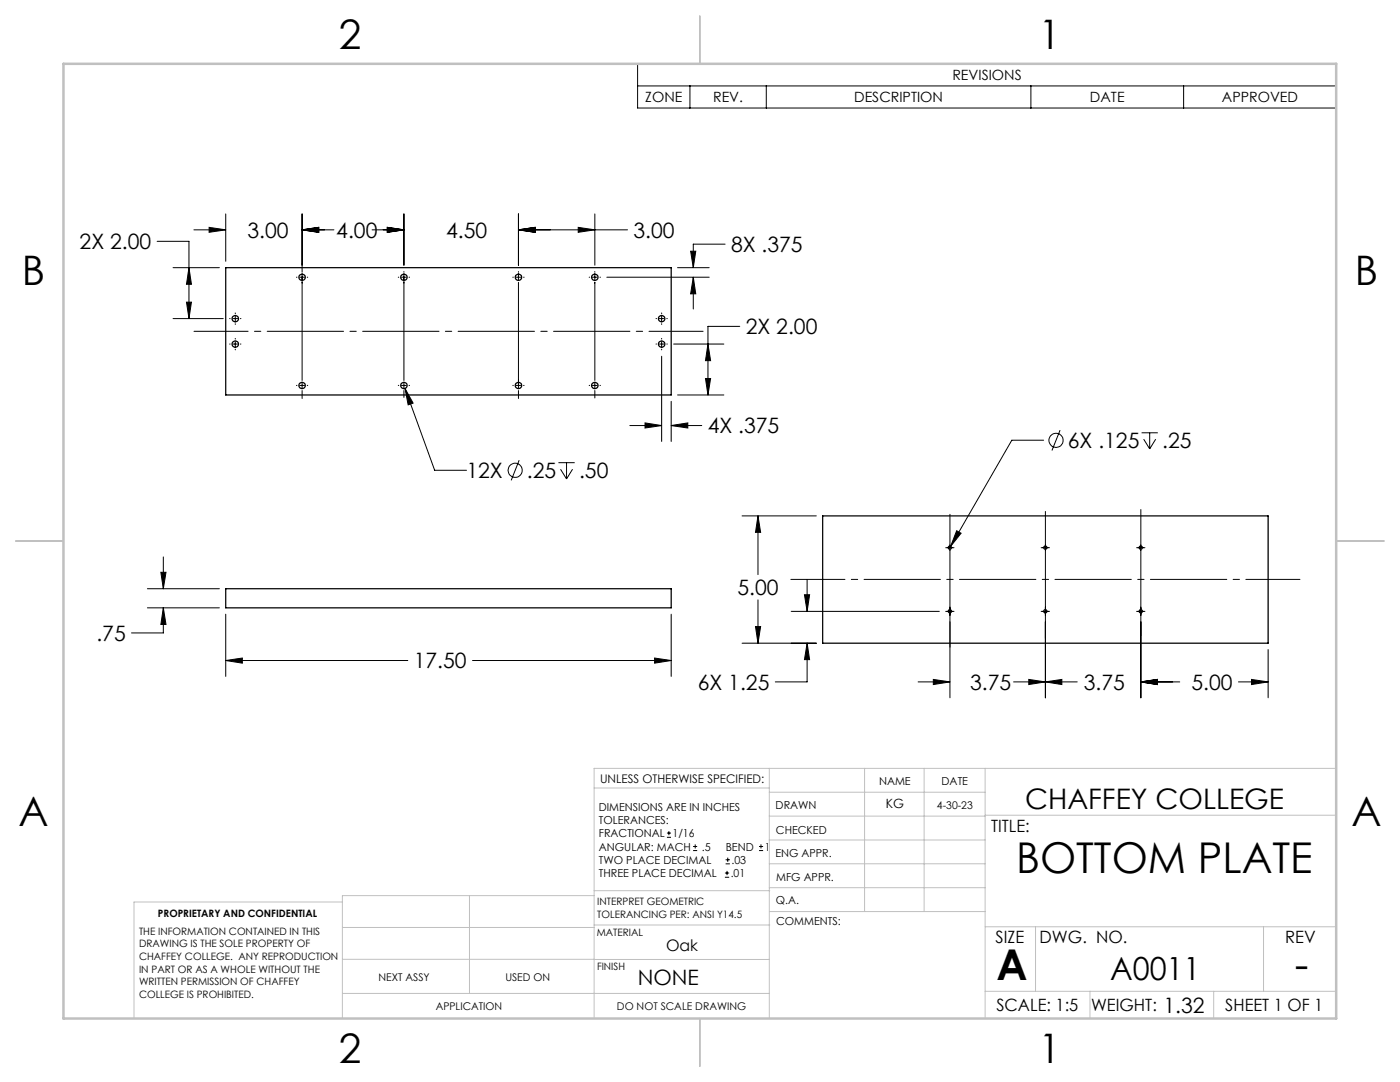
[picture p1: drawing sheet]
<svg xmlns="http://www.w3.org/2000/svg" width="279mm" height="216mm" viewBox="0 0 279 216" stroke-linecap="round" stroke-linejoin="round" font-family="sans-serif">
<g fill="none" stroke="#000" stroke-width=".25">
<path d="M45 53.4h88.9v25.4h-88.9zM45 117.5h88.9v3.8h-88.9zM164.2 102.9h88.9v25.4h-88.9z"/>
<circle cx="60.3" cy="55.3" r=".64"/>
<circle cx="80.6" cy="55.3" r=".64"/>
<circle cx="103.5" cy="55.3" r=".64"/>
<circle cx="118.7" cy="55.3" r=".64"/>
<circle cx="47" cy="68.6" r=".64"/>
<circle cx="47" cy="63.6" r=".64"/>
<circle cx="60.3" cy="76.9" r=".64"/>
<circle cx="80.6" cy="76.9" r=".64"/>
<circle cx="103.5" cy="76.9" r=".64"/>
<circle cx="118.7" cy="76.9" r=".64"/>
<circle cx="132" cy="68.6" r=".64"/>
<circle cx="132" cy="63.6" r=".64"/>
<circle cx="189.6" cy="109.3" r=".32"/>
<circle cx="208.6" cy="109.3" r=".32"/>
<circle cx="227.7" cy="109.3" r=".32"/>
<circle cx="189.6" cy="122" r=".33"/>
<circle cx="208.6" cy="122" r=".33"/>
<circle cx="227.7" cy="122" r=".33"/>
</g>
<g fill="none" stroke="#000" stroke-width=".2">
<path d="M127.2 12.7h139.5v8.9h-139.5zM127.2 17.1h139.5M137.7 17.1v4.5M152.9 17.1v4.5M205.7 17.1v4.5M236.2 17.1v4.5M31.4 48.2h6.3v15.4M34.5 53.4h9.3M37.7 53.4l.5 3.3h-1zM38.7 45.9h6.3M41.7 45.4l3.3 .5-3.3 .5zM45 42.7v9.4"/>
<path d="M59.2 55.3h.1M59.8 55.3h1M60.3 54.8v21.1M60.3 42.7v11.6M60.3 45.9h6.3M60.3 45.9l3.3-.5v1zM61.3 55.3h.1M74.3 45.9h6.3M77.3 45.4l3.3 .5-3.3 .5zM79.5 55.3h.1M80.1 55.3h1M80.6 42.7v10.2"/>
<path d="M80.6 54.2v.1M80.6 54.8v21.1M81.6 55.3h.1M102.3 55.3h.1M103 55.3h1M103.5 45.9l3.3-.5v1zM103.5 42.7v10.2M103.5 45.9h21.7M103.5 54.2v.1M103.5 54.8v1M103.5 56.3v21.1M104.5 55.3h.1"/>
<path d="M115.4 45.4l3.3 .5-3.3 .5zM117.6 55.3h.1M118.2 55.3h1M118.7 42.7v10.2M118.7 54.2v.1M118.7 54.8v1M118.7 56.3v19.6M119.7 55.3h.1M121.1 55.3h20.4M135.2 53.4h6.3M137.8 50.1h1.1l-.5 3.3zM138.4 55.3l.5 3.3h-1.1z"/>
<path d="M138.4 55.3v6.4M144.7 48.7h-6.3v4.7M34.5 63.6h10.1M37.2 60.3h1l-.5 3.3zM45.8 68.7h.1M45.8 63.6h.1M46.5 68.7h.9M46.5 63.6h.9M47 62.4v.2M47 63.1v1M47 64.6v.1M47 67.5v.2"/>
<path d="M47 68.2v1M47 69.7v.1M48 68.7h.1M48 63.6h.1M59.2 76.9h.1M59.8 76.9h1M60.3 76.4v1M60.3 77.9v1.6M61.3 76.9h.1M79.5 76.9h.1M80.1 76.9h1M80.6 76.4v1"/>
<path d="M80.6 77.9v1.4M80.8 77.5l1.6 2.9-.9 .4zM80.8 77.5l5.9 16.3h6.4M81.6 76.9h.1M102.3 76.9h.1M103 76.9h1M103.5 77.9v1.6M104.5 76.9h.1M117.6 76.9h.1M118.2 76.9h1M118.7 76.4v1M118.7 77.9v1.5"/>
<path d="M119.7 76.9h.1M130.9 68.7h.1M130.9 63.6h.1M131.6 68.7h.9M131.6 63.6h.9M132 71.1v17M132 62.4v.2M132 63.1v1M132 64.6v.1M132 67.5v.2M132 68.2v1M132 69.7v.1"/>
<path d="M133.1 68.7h.1M133.1 63.6h.1M134.4 68.7h10.1M135.2 78.8h9.3M140.8 75.5h1l-.5 3.3zM141.3 68.7l.5 3.3h-1zM147.6 65.1h-6.3v13.7M103.6 91.8l-1.6 4M111.4 92.3h3.3M111.9 93.6l1.2 2M113.1 92.3v3.3M114.3 93.6l-1.2 2"/>
<path d="M125.7 84.9h6.3M128.7 84.4l3.3 .5-3.3 .5zM133.9 84.9l3.4-.5v1zM133.9 80.1v8M133.9 84.9h6.2M208.3 87.8h-6.4l-12.2 21.2M211.6 85.8l-1.7 4.1M227.8 86.4h3.3M228.2 87.6l1.2 2M229.4 86.4v3.2M230.6 87.6l-1.2 2M29.4 117.5h14.4"/>
<path d="M32.1 114.2h1l-.5 3.3zM32.6 111.1v6.4M148.1 102.9h14.8M151.3 102.9l.5 3.3h-1zM151.3 102.9v11.8M151.3 119.7v8.6M160.5 118.7h1.1l-.5 3.3zM161.1 115.6v6.4M188.7 109.3h1.7M189.6 102.6v36.6M190.9 105.9l.9 .5-2.1 2.6zM207.8 109.3h1.6"/>
<path d="M208.6 102.1v37.1M226.8 109.3h1.7M227.7 101.7v37.5M29.4 121.3h14.4M32.6 121.3v5h-6.4M32.6 121.3l.5 3.3h-1zM45 122.6v12.4M45 131.8h36.4M45 131.8l3.4-.5v1zM94.3 131.8h39.6M130.6 131.3l3.3 .5-3.3 .5zM133.9 122.6v12.4"/>
<path d="M148.1 128.3h14.8M150.8 125h1l-.5 3.3zM157.9 122h29.6M161.1 128.3v7.8h-6.4M161.1 128.3l.5 3.3h-1.1zM183.2 136.1h6.4M186.3 135.6l3.3 .5-3.3 .5zM188.7 122h1.7M202.3 136.1h12.7M205.3 135.6l3.3 .5-3.3 .5zM207.8 122h1.6M208.6 136.1l3.3-.5v1z"/>
<path d="M226.8 122h1.7M227.7 136.1h7.7M227.7 136.1l3.3-.5v1zM247.2 136.1h5.9M249.8 135.6l3.3 .5-3.3 .5zM253.1 129.6v9.6M133.1 167.1h.8M133.1 166.2h.8M133.5 165.8v.9M138.3 169.7h.8M138.3 168.9h.8M138.7 168.5v.8"/>
<path d="M144.7 175h.8M144.7 174.2h.8M144.8 172.4h.9M144.8 171.6h.9M145.1 173.8v.8M145.2 171.1v.9M151.5 169.7h.8M151.5 168.9h.8M151.9 168.5v.8"/>
<circle cx="102.8" cy="93.8" r="1.4"/>
<circle cx="210.7" cy="87.9" r="1.42"/>
</g>
<path d="M38.7 66.1h101.6M259.4 115.6h-101.6" fill="none" stroke="#000" stroke-width=".2" stroke-dasharray="15.2 1.3 1.3 1.3" stroke-dashoffset="4.4"/>
<g fill="none" stroke="#c0c0c0" stroke-width=".2">
<path d="M118.6 157.2h34.9M153.5 153.3v49.9M153.5 158.1h43.1M172.5 153.3v28.6M184.4 153.3v28.6M196.6 153.3v49.9M266.7 153.3h-148.1v49.9M68.3 180h-41.6v23.2M93.7 178.7v19.5M118.6 178.7h-50.3v24.5M118.6 177.7h35M153.5 167.6h43.1"/>
<path d="M153.5 162.8h43.1M153.5 172.4h43.1M153.5 177.1h43.1M196.6 162.7h70.1M68.3 198.2h85.2M68.3 191.4l85.2 .1M68.3 185.1h50.3M118.6 184.6h35M153.6 181.9h43M196.6 197.8h70.1M196.6 184.9h70.1M206.7 184.9v12.9"/>
<path d="M217.5 197.8v5.4M242.2 197.8v5.4M252.2 184.9v12.9"/>
</g>
<path d="M139.7 3.2v9.5M3.1 107.9h9.6M266.7 107.9h9.5M139.7 203.2v9.6" fill="none" stroke="#c0c0c0" stroke-width=".25"/>
<path d="M12.7 12.7h254v190.5h-254z" fill="none" stroke="#c0c0c0" stroke-width=".5"/>
<path d="M32.1 114.2h1l-.5 3.3zM32.6 121.3l.5 3.3h-1zM45 131.8l3.4-.5v1zM130.6 131.3l3.3 .5-3.3 .5zM80.8 77.5l.7 3.3 .9-.4zM133.9 84.9l3.4-.5v1zM128.7 84.4l3.3 .5-3.3 .5zM140.8 75.5h1l-.5 3.3zM141.3 68.7l.5 3.3h-1zM37.7 53.4l.5 3.3h-1zM37.2 60.3h1l-.5 3.3zM137.8 50.1h1.1l-.5 3.3zM138.4 55.3l.5 3.3h-1.1zM41.7 45.4l3.3 .5-3.3 .5zM60.3 45.9l3.3-.5v1zM60.3 45.9l3.3-.5v1zM77.3 45.4l3.3 .5-3.3 .5zM77.3 45.4l3.3 .5-3.3 .5zM103.5 45.9l3.3-.5v1zM103.5 45.9l3.3-.5v1zM115.4 45.4l3.3 .5-3.3 .5zM150.8 125h1l-.5 3.3zM151.3 102.9l.5 3.3h-1zM190.9 105.9l-1.2 3.1 2.1-2.6zM161.1 128.3l.5 3.3h-1.1zM160.5 118.7h1.1l-.5 3.3zM249.8 135.6l3.3 .5-3.3 .5zM227.7 136.1l3.3-.5v1zM205.3 135.6l3.3 .5-3.3 .5zM227.7 136.1l3.3-.5v1zM186.3 135.6l3.3 .5-3.3 .5zM208.6 136.1l3.3-.5v1z" fill="#000"/>
<g font-size="8.5">
<text x="202.8" y="174.2">BOTTOM PLATE</text>
<text x="198.9" y="195.5">A</text>
<text x="258.4" y="195.4">-</text>
</g>
<g font-size="8.1">
<text x="67.6" y="9.7">2</text>
<text x="207.3" y="9.7">1</text>
<text x="4.4" y="57">B</text>
<text x="270.4" y="57">B</text>
<text x="3.7" y="164.9">A</text>
<text x="269.7" y="164.9">A</text>
<text x="67.6" y="212.2">2</text>
<text x="207.3" y="212.2">1</text>
</g>
<text font-size="6.3" x="221.5" y="195.5">A0011</text>
<text font-size="5.6" x="204.6" y="161.4">CHAFFEY COLLEGE</text>
<g font-size="4.2">
<text x="49.4" y="47.4">3.00</text>
<text x="67.1" y="47.4">4.00</text>
<text x="89" y="47.4">4.50</text>
<text x="126.4" y="47.4">3.00</text>
<text x="15.9" y="49.7">2X 2.00</text>
<text x="145.9" y="50.3">8X .375</text>
<text x="148.8" y="66.7">2X 2.00</text>
<text x="141.2" y="86.5">4X .375</text>
<text x="213.1" y="89.4">6X .125</text>
<text x="231.9" y="89.4">.25</text>
<text x="93.1" y="95.4">12X</text>
<text x="105.2" y="95.4">.25</text>
<text x="115.6" y="95.4">.50</text>
<text x="147.2" y="118.8">5.00</text>
<text x="19.2" y="127.9">.75</text>
<text x="82.6" y="133.4">17.50</text>
<text x="139.2" y="137.7">6X 1.25</text>
<text x="193.6" y="137.7">3.75</text>
<text x="216.3" y="137.7">3.75</text>
<text x="237.8" y="137.7">5.00</text>
<text x="127.3" y="196.5">NONE</text>
<text x="232.2" y="202.1">1.32</text>
</g>
<g font-size="3.4">
<text x="197.8" y="166">TITLE:</text>
<text x="198.7" y="188.1">SIZE</text>
<text x="207.5" y="188.1">DWG. NO.</text>
<text x="256.5" y="188.2">REV</text>
<text x="198.8" y="201.7">SCALE: 1:5</text>
<text x="217.7" y="201.8">WEIGHT:</text>
<text x="244.5" y="201.7">SHEET 1 OF 1</text>
</g>
<text font-size="3.2" x="132.9" y="189.8">Oak</text>
<g font-size="2.8">
<text x="190.1" y="16">REVISIONS</text>
<text x="128.8" y="20.4">ZONE</text>
<text x="142.3" y="20.4">REV.</text>
<text x="170.5" y="20.4">DESCRIPTION</text>
<text x="217.5" y="20.4">DATE</text>
<text x="243.9" y="20.4">APPROVED</text>
</g>
<text font-size="2.5" x="176.8" y="161.3">KG</text>
<text font-size="2.4" x="119.8" y="156.2">UNLESS OTHERWISE SPECIFIED:</text>
<g font-size="2.2">
<text x="119.5" y="161.8">DIMENSIONS ARE IN INCHES</text>
<text x="154.8" y="161.4">DRAWN</text>
<text x="175.4" y="156.6">NAME</text>
<text x="187.9" y="156.7">DATE</text>
<text x="119.5" y="164.4">TOLERANCES:</text>
<text x="119.5" y="167.1">FRACTIONAL</text>
<text x="134.2" y="167.1">1/16</text>
<text x="154.9" y="166.3">CHECKED</text>
<text x="119.5" y="172.4">TWO PLACE DECIMAL</text>
<text x="119.5" y="169.7">ANGULAR: MACH</text>
<text x="140.1" y="169.7">.5</text>
<text x="144.8" y="169.7">BEND</text>
<text x="146" y="172.4">.03</text>
<text x="152.6" y="169.7">1</text>
<text x="154.8" y="171">ENG APPR.</text>
<text x="119.5" y="175">THREE PLACE DECIMAL</text>
<text x="145.8" y="175">.01</text>
<text x="154.9" y="175.7">MFG APPR.</text>
<text x="154.9" y="180.4">Q.A.</text>
<text x="154.9" y="184.6">COMMENTS:</text>
</g>
<g font-size="2.1">
<text x="187" y="161.4">4-30-23</text>
<text x="75.5" y="195.7">NEXT ASSY</text>
<text x="100.9" y="195.7">USED ON</text>
<text x="86.9" y="201.5">APPLICATION</text>
<text x="123.1" y="201.6">DO NOT SCALE DRAWING</text>
</g>
<g font-size="2">
<text x="31.5" y="182.9">PROPRIETARY AND CONFIDENTIAL</text>
<text x="119.2" y="180.6">INTERPRET GEOMETRIC</text>
<text x="119.2" y="183.1">TOLERANCING PER: ANSI Y14.5</text>
<text x="27.8" y="186.5">THE INFORMATION CONTAINED IN THIS</text>
<text x="27.8" y="189">DRAWING IS THE SOLE PROPERTY OF</text>
<text x="27.8" y="191.6">CHAFFEY COLLEGE. ANY REPRODUCTION</text>
<text x="119.1" y="186.7">MATERIAL</text>
<text x="27.8" y="194.1">IN PART OR AS A WHOLE WITHOUT THE</text>
<text x="27.8" y="196.6">WRITTEN PERMISSION OF CHAFFEY</text>
<text x="119.1" y="193.5">FINISH</text>
<text x="27.8" y="199.1">COLLEGE IS PROHIBITED.</text>
</g>
</svg>
